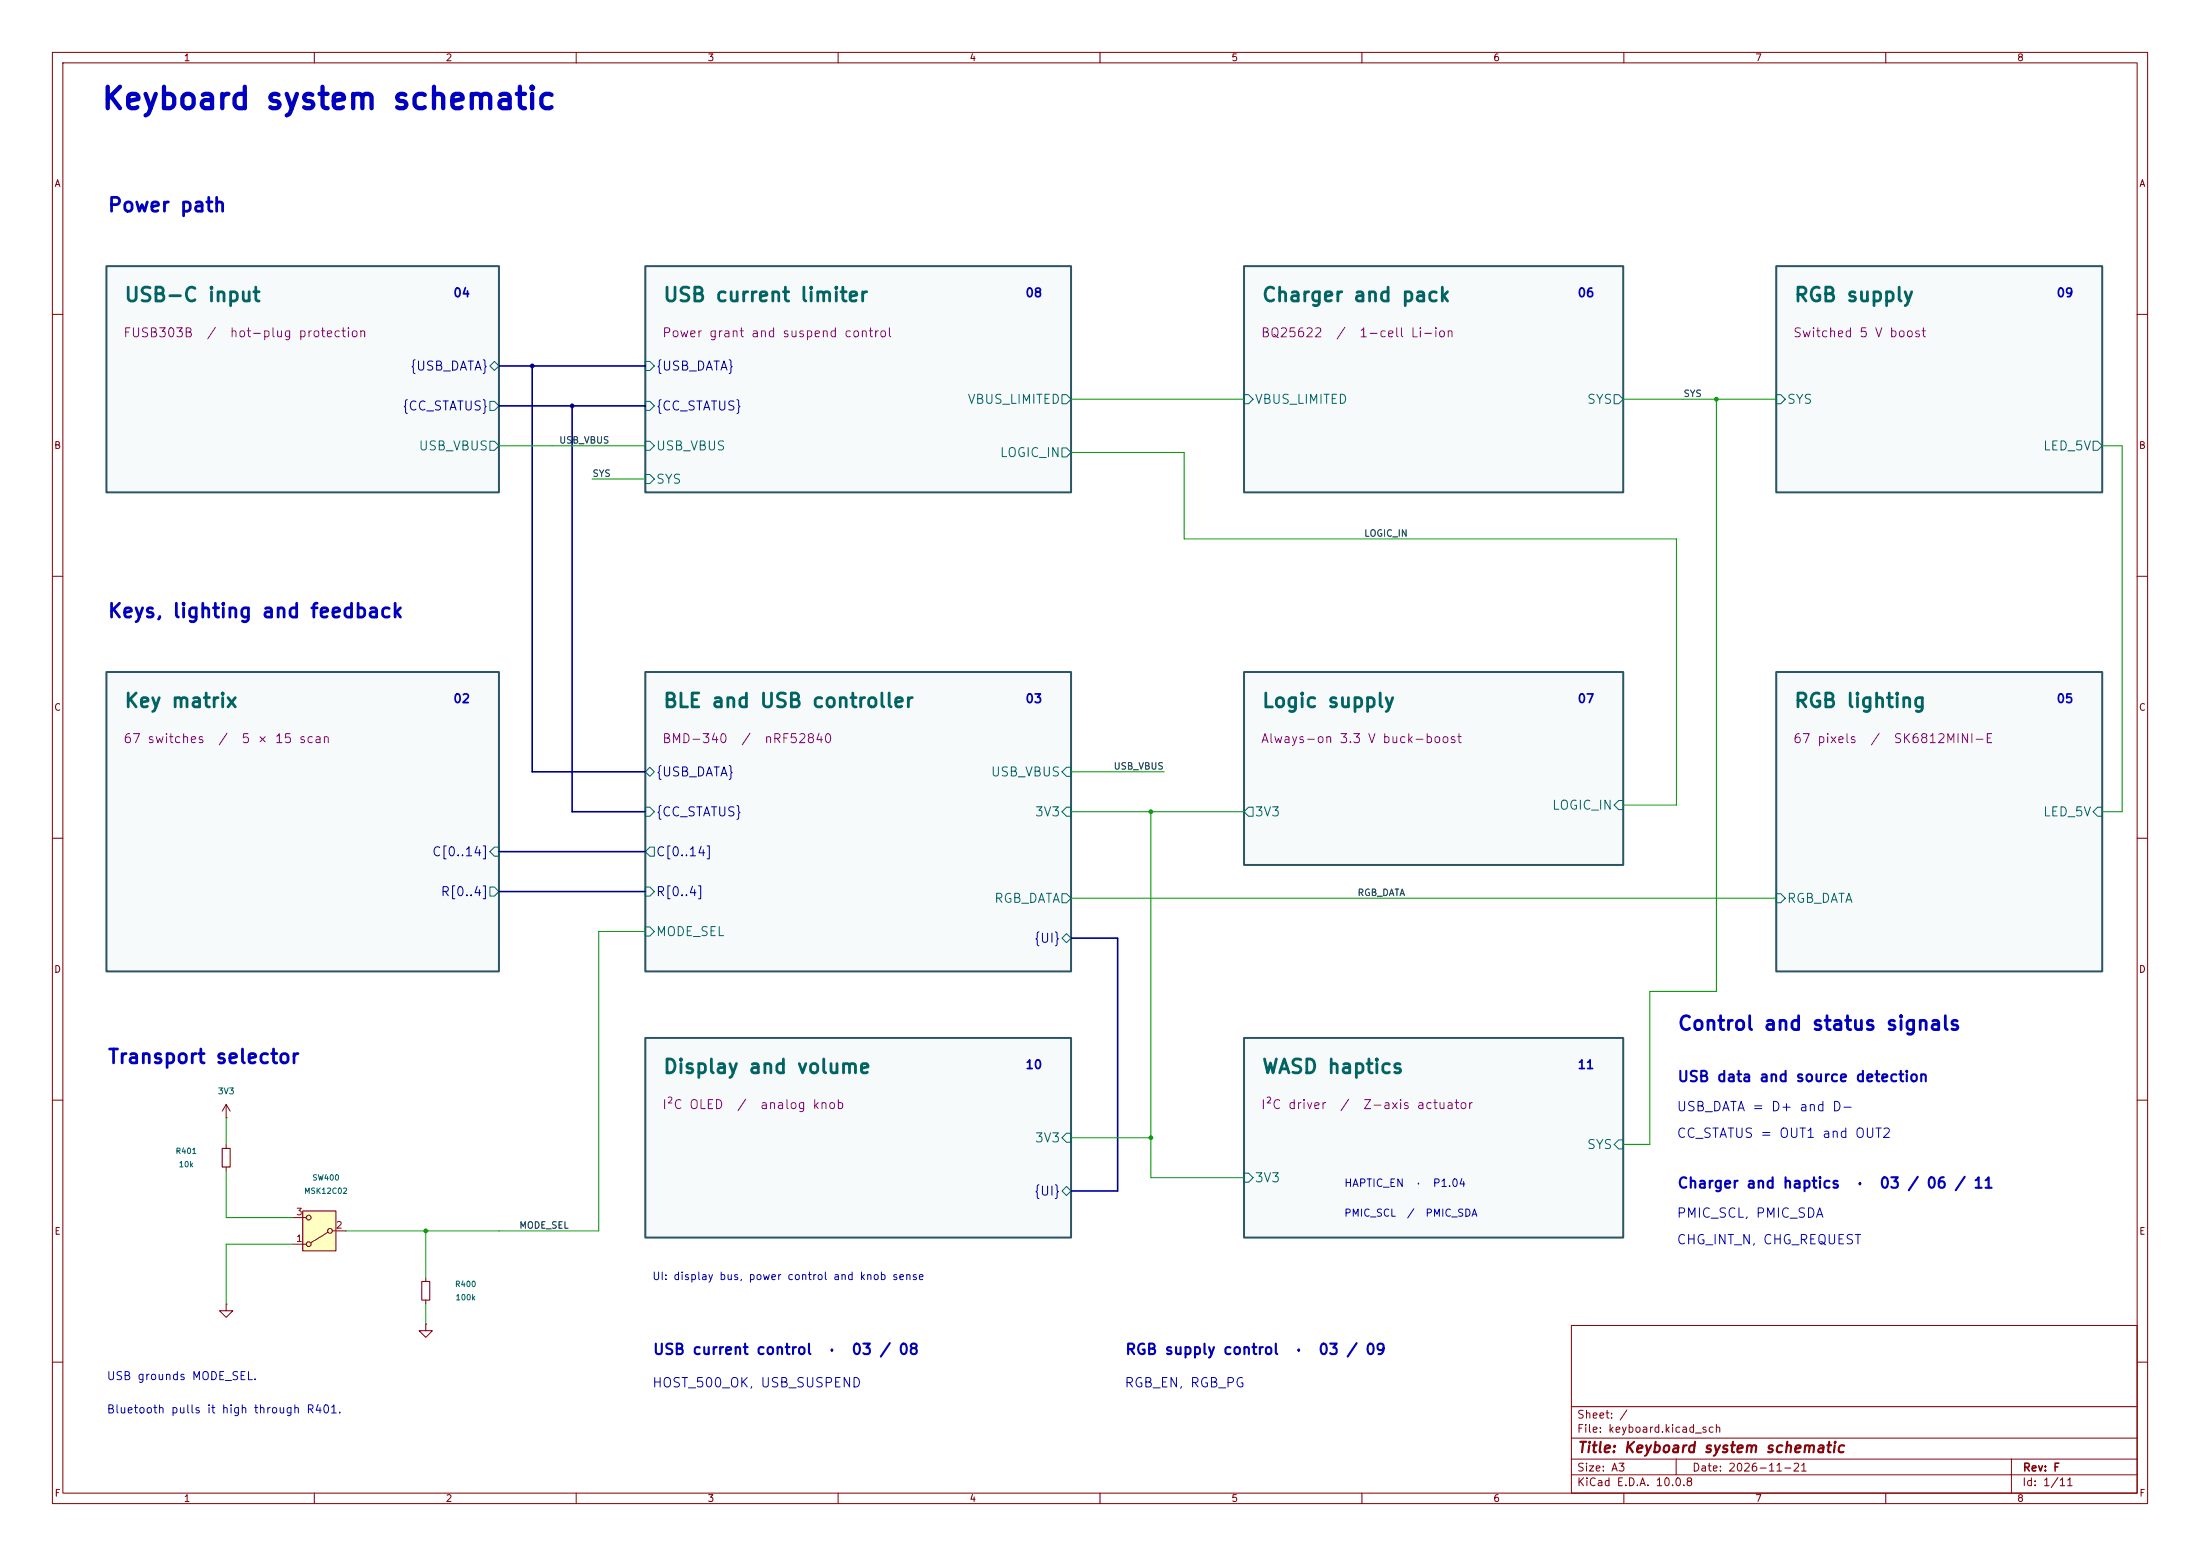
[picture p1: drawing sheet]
(kicad_sch
 (version 20260306)
 (generator "eeschema")
 (generator_version "10.0")
 (paper "A3")
 (title_block
  (title "Keyboard system schematic")
  (rev "F")
  (date "2026-11-21"))
 (lib_symbols
  (symbol "Device:R_Small"
   (pin_numbers (hide yes))
   (pin_names
    (offset 0.254) (hide yes)) (exclude_from_sim no) (in_bom yes) (on_board yes)
   (in_pos_files yes)
   (duplicate_pin_numbers_are_jumpers no)
   (property "Reference" "R" (at 0 0 90) (show_name no) (do_not_autoplace no) (effects (font (size 1.016 1.016))))
   (property "Value" "R_Small" (at 1.778 0 90) (show_name no) (do_not_autoplace no) (effects (font (size 1.27 1.27))))
   (property "Footprint" "" (at 0 0 0) (show_name no) (do_not_autoplace no) (hide yes) (effects (font (size 1.27 1.27))))
   (property "Datasheet" "" (at 0 0 0) (show_name no) (do_not_autoplace no) (hide yes) (effects (font (size 1.27 1.27))))
   (property "Description" "Resistor, small symbol" (at 0 0 0) (show_name no) (do_not_autoplace no) (hide yes) (effects (font (size 1.27 1.27))))
   (symbol "R_Small_0_1"
    (rectangle (start -0.762 1.778) (end 0.762 -1.778) (stroke (width 0.2032) (type default)) (fill (type none))))
   (symbol "R_Small_1_1"
    (pin passive line (at 0 2.54 270) (length 0.762) (name "" (effects (font (size 1.27 1.27)))) (number "1" (effects (font (size 1.27 1.27)))))
    (pin passive line (at 0 -2.54 90) (length 0.762) (name "" (effects (font (size 1.27 1.27)))) (number "2" (effects (font (size 1.27 1.27))))))
   (embedded_fonts no))
  (symbol "Switch:SW_SPDT"
   (pin_names
    (offset 0) (hide yes)) (exclude_from_sim no) (in_bom yes) (on_board yes)
   (in_pos_files yes)
   (duplicate_pin_numbers_are_jumpers no)
   (property "Reference" "SW" (at 0 5.08 0) (show_name no) (do_not_autoplace no) (effects (font (size 1.27 1.27))))
   (property "Value" "SW_SPDT" (at 0 -5.08 0) (show_name no) (do_not_autoplace no) (effects (font (size 1.27 1.27))))
   (property "Footprint" "" (at 0 0 0) (show_name no) (do_not_autoplace no) (hide yes) (effects (font (size 1.27 1.27))))
   (property "Datasheet" "" (at 0 -7.62 0) (show_name no) (do_not_autoplace no) (hide yes) (effects (font (size 1.27 1.27))))
   (property "Description" "Switch, single pole double throw" (at 0 0 0) (show_name no) (do_not_autoplace no) (hide yes) (effects (font (size 1.27 1.27))))
   (symbol "SW_SPDT_0_1"
    (circle (center -2.032 0) (radius 0.4572) (stroke (width 0) (type default)) (fill (type none)))
    (polyline (pts (xy -1.651 0.254) (xy 1.651 2.286)) (stroke (width 0) (type default)) (fill (type none)))
    (circle (center 2.032 2.54) (radius 0.4572) (stroke (width 0) (type default)) (fill (type none)))
    (circle (center 2.032 -2.54) (radius 0.4572) (stroke (width 0) (type default)) (fill (type none))))
   (symbol "SW_SPDT_1_1"
    (rectangle (start -3.175 3.81) (end 3.175 -3.81) (stroke (width 0) (type default)) (fill (type background)))
    (pin passive line (at 5.08 2.54 180) (length 2.54) (name "A" (effects (font (size 1.27 1.27)))) (number "1" (effects (font (size 1.27 1.27)))))
    (pin passive line (at -5.08 0 0) (length 2.54) (name "B" (effects (font (size 1.27 1.27)))) (number "2" (effects (font (size 1.27 1.27)))))
    (pin passive line (at 5.08 -2.54 180) (length 2.54) (name "C" (effects (font (size 1.27 1.27)))) (number "3" (effects (font (size 1.27 1.27))))))
   (embedded_fonts no))
  (symbol "power:+3V3"
   (power global)
   (pin_numbers (hide yes))
   (pin_names
    (offset 0) (hide yes)) (exclude_from_sim no) (in_bom yes) (on_board yes)
   (in_pos_files yes)
   (duplicate_pin_numbers_are_jumpers no)
   (property "Reference" "#PWR" (at 0 -3.81 0) (show_name no) (do_not_autoplace no) (hide yes) (effects (font (size 1.27 1.27))))
   (property "Value" "+3V3" (at 0 3.556 0) (show_name no) (do_not_autoplace no) (effects (font (size 1.27 1.27))))
   (property "Footprint" "" (at 0 0 0) (show_name no) (do_not_autoplace no) (hide yes) (effects (font (size 1.27 1.27))))
   (property "Datasheet" "" (at 0 0 0) (show_name no) (do_not_autoplace no) (hide yes) (effects (font (size 1.27 1.27))))
   (property "Description" "Power symbol creates a global label with name \"+3V3\"" (at 0 0 0) (show_name no) (do_not_autoplace no) (hide yes) (effects (font (size 1.27 1.27))))
   (symbol "+3V3_0_1"
    (polyline (pts (xy -0.762 1.27) (xy 0 2.54)) (stroke (width 0) (type default)) (fill (type none)))
    (polyline (pts (xy 0 2.54) (xy 0.762 1.27)) (stroke (width 0) (type default)) (fill (type none)))
    (polyline (pts (xy 0 0) (xy 0 2.54)) (stroke (width 0) (type default)) (fill (type none))))
   (symbol "+3V3_1_1"
    (pin power_in line (at 0 0 90) (length 0) (name "" (effects (font (size 1.27 1.27)))) (number "1" (effects (font (size 1.27 1.27))))))
   (embedded_fonts no))
  (symbol "power:GND"
   (power global)
   (pin_numbers (hide yes))
   (pin_names
    (offset 0) (hide yes)) (exclude_from_sim no) (in_bom yes) (on_board yes)
   (in_pos_files yes)
   (duplicate_pin_numbers_are_jumpers no)
   (property "Reference" "#PWR" (at 0 -6.35 0) (show_name no) (do_not_autoplace no) (hide yes) (effects (font (size 1.27 1.27))))
   (property "Value" "GND" (at 0 -3.81 0) (show_name no) (do_not_autoplace no) (effects (font (size 1.27 1.27))))
   (property "Footprint" "" (at 0 0 0) (show_name no) (do_not_autoplace no) (hide yes) (effects (font (size 1.27 1.27))))
   (property "Datasheet" "" (at 0 0 0) (show_name no) (do_not_autoplace no) (hide yes) (effects (font (size 1.27 1.27))))
   (property "Description" "Power symbol creates a global label with name \"GND\" , ground" (at 0 0 0) (show_name no) (do_not_autoplace no) (hide yes) (effects (font (size 1.27 1.27))))
   (symbol "GND_0_1"
    (polyline (pts (xy 0 0) (xy 0 -1.27) (xy 1.27 -1.27) (xy 0 -2.54) (xy -1.27 -1.27) (xy 0 -1.27)) (stroke (width 0) (type default)) (fill (type none))))
   (symbol "GND_1_1"
    (pin power_in line (at 0 0 270) (length 0) (name "" (effects (font (size 1.27 1.27)))) (number "1" (effects (font (size 1.27 1.27))))))
   (embedded_fonts no)))
 (embedded_fonts no)
 (symbol
  (lib_id "Switch:SW_SPDT")
  (at 60.96 234.95 180)
  (unit 1)
  (body_style 1)
  (exclude_from_sim no)
  (in_bom yes)
  (on_board yes)
  (in_pos_files yes)
  (dnp no)
  (property "Reference" "SW400" (at 62.23 224.79 0) (show_name no) (do_not_autoplace no) (effects (font (size 1.05 1.05))))
  (property "Value" "MSK12C02" (at 62.23 227.33 0) (show_name no) (do_not_autoplace no) (effects (font (size 1.05 1.05))))
  (property "Footprint" "Button_Switch_SMD:SW_SPDT_Shouhan_MSK12C02" (at 60.96 234.95 0) (hide yes) (show_name no) (do_not_autoplace no) (effects (font (size 1.05 1.05)) (justify left)))
  (property "Datasheet" "" (at 60.96 234.95 0) (show_name no) (do_not_autoplace no) (effects (font (size 1.27 1.27))))
  (property "Description" "" (at 60.96 234.95 0) (show_name no) (do_not_autoplace no) (effects (font (size 1.27 1.27))))
  (property "LCSC" "C431540" (at 60.96 234.95 0) (hide yes) (show_name no) (do_not_autoplace no) (effects (font (size 1.05 1.05)) (justify left)))
  (property "Assembly" "Factory SMT" (at 60.96 234.95 0) (hide yes) (show_name no) (do_not_autoplace no) (effects (font (size 1.05 1.05)) (justify left)))
  (property "Manufacturer" "SHOU HAN" (at 60.96 234.95 0) (hide yes) (show_name no) (do_not_autoplace no) (effects (font (size 1.05 1.05)) (justify left)))
  (property "MPN" "MSK12C02" (at 60.96 234.95 0) (hide yes) (show_name no) (do_not_autoplace no) (effects (font (size 1.05 1.05)) (justify left)))
  (pin "3")
  (pin "2")
  (pin "1"))
 (symbol
  (lib_id "Device:R_Small")
  (at 43.18 220.98 180)
  (unit 1)
  (body_style 1)
  (exclude_from_sim no)
  (in_bom yes)
  (on_board yes)
  (in_pos_files yes)
  (dnp no)
  (property "Reference" "R401" (at 35.56 219.71 0) (show_name no) (do_not_autoplace no) (effects (font (size 1.05 1.05))))
  (property "Value" "10k" (at 35.56 222.25 0) (show_name no) (do_not_autoplace no) (effects (font (size 1.05 1.05))))
  (property "Footprint" "Resistor_SMD:R_0603_1608Metric" (at 43.18 220.98 0) (hide yes) (show_name no) (do_not_autoplace no) (effects (font (size 1.05 1.05)) (justify left)))
  (property "Datasheet" "" (at 43.18 220.98 0) (show_name no) (do_not_autoplace no) (effects (font (size 1.27 1.27))))
  (property "Description" "" (at 43.18 220.98 0) (show_name no) (do_not_autoplace no) (effects (font (size 1.27 1.27))))
  (property "LCSC" "C25804" (at 43.18 220.98 0) (hide yes) (show_name no) (do_not_autoplace no) (effects (font (size 1.05 1.05)) (justify left)))
  (property "Assembly" "Factory SMT" (at 43.18 220.98 0) (hide yes) (show_name no) (do_not_autoplace no) (effects (font (size 1.05 1.05)) (justify left)))
  (property "Manufacturer" "UNI-ROYAL(Uniroyal Elec)" (at 43.18 220.98 0) (hide yes) (show_name no) (do_not_autoplace no) (effects (font (size 1.05 1.05)) (justify left)))
  (property "MPN" "0603WAF1002T5E" (at 43.18 220.98 0) (hide yes) (show_name no) (do_not_autoplace no) (effects (font (size 1.05 1.05)) (justify left)))
  (pin "1")
  (pin "2"))
 (symbol
  (lib_id "power:+3V3")
  (at 43.18 213.36 0)
  (unit 1)
  (exclude_from_sim no)
  (in_bom yes)
  (on_board yes)
  (property "Reference" "#PWR4000" (at 43.18 213.36 0) (hide yes) (effects (font (size 1.1 1.1))))
  (property "Value" "3V3" (at 43.18 208.28 0) (effects (font (size 1.15 1.15)))))
 (wire
  (pts (xy 43.18 213.36) (xy 43.18 218.44))
  (stroke (width 0) (type default)))
 (wire
  (pts (xy 43.18 223.52) (xy 43.18 232.41))
  (stroke (width 0) (type default)))
 (wire
  (pts (xy 43.18 232.41) (xy 55.88 232.41))
  (stroke (width 0) (type default)))
 (wire
  (pts (xy 55.88 237.49) (xy 43.18 237.49))
  (stroke (width 0) (type default)))
 (wire
  (pts (xy 43.18 237.49) (xy 43.18 248.92))
  (stroke (width 0) (type default)))
 (symbol
  (lib_id "power:GND")
  (at 43.18 248.92 0)
  (unit 1)
  (exclude_from_sim no)
  (in_bom yes)
  (on_board yes)
  (property "Reference" "#PWR4001" (at 43.18 248.92 0) (hide yes) (effects (font (size 1.1 1.1))))
  (property "Value" "GND" (at 43.18 254 0) (hide yes) (effects (font (size 1.15 1.15)))))
 (wire
  (pts (xy 66.04 234.95) (xy 81.28 234.95))
  (stroke (width 0) (type default)))
 (wire
  (pts (xy 81.28 234.95) (xy 95.25 234.95))
  (stroke (width 0) (type default)))
 (junction
  (at 81.28 234.95)
  (diameter 0)
  (color 0 0 0 0))
 (symbol
  (lib_id "Device:R_Small")
  (at 81.28 246.38 0)
  (unit 1)
  (body_style 1)
  (exclude_from_sim no)
  (in_bom yes)
  (on_board yes)
  (in_pos_files yes)
  (dnp no)
  (property "Reference" "R400" (at 88.9 245.11 0) (show_name no) (do_not_autoplace no) (effects (font (size 1.05 1.05))))
  (property "Value" "100k" (at 88.9 247.65 0) (show_name no) (do_not_autoplace no) (effects (font (size 1.05 1.05))))
  (property "Footprint" "Resistor_SMD:R_0603_1608Metric" (at 81.28 246.38 0) (hide yes) (show_name no) (do_not_autoplace no) (effects (font (size 1.05 1.05)) (justify left)))
  (property "Datasheet" "" (at 81.28 246.38 0) (show_name no) (do_not_autoplace no) (effects (font (size 1.27 1.27))))
  (property "Description" "" (at 81.28 246.38 0) (show_name no) (do_not_autoplace no) (effects (font (size 1.27 1.27))))
  (property "LCSC" "C25803" (at 81.28 246.38 0) (hide yes) (show_name no) (do_not_autoplace no) (effects (font (size 1.05 1.05)) (justify left)))
  (property "Assembly" "Factory SMT" (at 81.28 246.38 0) (hide yes) (show_name no) (do_not_autoplace no) (effects (font (size 1.05 1.05)) (justify left)))
  (property "Manufacturer" "UNI-ROYAL(Uniroyal Elec)" (at 81.28 246.38 0) (hide yes) (show_name no) (do_not_autoplace no) (effects (font (size 1.05 1.05)) (justify left)))
  (property "MPN" "0603WAF1003T5E" (at 81.28 246.38 0) (hide yes) (show_name no) (do_not_autoplace no) (effects (font (size 1.05 1.05)) (justify left)))
  (pin "1")
  (pin "2"))
 (wire
  (pts (xy 81.28 234.95) (xy 81.28 243.84))
  (stroke (width 0) (type default)))
 (wire
  (pts (xy 81.28 248.92) (xy 81.28 252.73))
  (stroke (width 0) (type default)))
 (symbol
  (lib_id "power:GND")
  (at 81.28 252.73 0)
  (unit 1)
  (exclude_from_sim no)
  (in_bom yes)
  (on_board yes)
  (property "Reference" "#PWR4002" (at 81.28 252.73 0) (hide yes) (effects (font (size 1.1 1.1))))
  (property "Value" "GND" (at 81.28 257.81 0) (hide yes) (effects (font (size 1.15 1.15)))))
 (sheet_instances
  (path ""
   (page "1")))
 (bus_alias "USB_DATA"
  (members "USB_DP" "USB_DM"))
 (bus_alias "CC_STATUS"
  (members "CC_OUT1" "CC_OUT2"))
 (text "Keyboard system schematic"
  (exclude_from_sim no)
  (at 19.05 19.05 0)
  (effects (font (size 4.1 4.1)
    (bold yes)) (justify left)))
 (sheet
  (at 20.32 50.8)
  (size 74.93 43.18)
  (exclude_from_sim no)
  (in_bom yes)
  (on_board yes)
  (dnp no)
  (stroke (width 0.38) (type solid) (color 44 86 101 1))
  (fill (color 246 250 250 1))
  (property "Sheetname" "USB-C input" (at 23.495 56.261 0) (show_name no) (do_not_autoplace no) (effects (font (size 2.65 2.65)
    (bold yes)) (justify left)))
  (property "Sheetfile" "usb-input.kicad_sch" (at 20.32 93.98 0) (show_name no) (do_not_autoplace no) (effects (font (size 1.1 1.1)) (justify left)) (hide yes))
  (property "Function" "FUSB303B  /  hot-plug protection" (at 23.495 63.5 0) (effects (font (size 1.72 1.72)) (justify left)))
  (pin "USB_VBUS" output (at 95.25 85.09 0) (effects (font (size 1.73 1.73)) (justify right)))
  (pin "{USB_DATA}" bidirectional (at 95.25 69.85 0) (effects (font (size 1.73 1.73)) (justify right)))
  (pin "{CC_STATUS}" output (at 95.25 77.47 0) (effects (font (size 1.73 1.73)) (justify right))))
 (text "04"
  (exclude_from_sim no)
  (at 86.36 56.134 0)
  (effects (font (size 1.65 1.65)
    (bold yes)) (justify left)))
 (sheet
  (at 123.19 50.8)
  (size 81.28 43.18)
  (exclude_from_sim no)
  (in_bom yes)
  (on_board yes)
  (dnp no)
  (stroke (width 0.38) (type solid) (color 44 86 101 1))
  (fill (color 246 250 250 1))
  (property "Sheetname" "USB current limiter" (at 126.365 56.261 0) (show_name no) (do_not_autoplace no) (effects (font (size 2.65 2.65)
    (bold yes)) (justify left)))
  (property "Sheetfile" "usb-limit.kicad_sch" (at 123.19 93.98 0) (show_name no) (do_not_autoplace no) (effects (font (size 1.1 1.1)) (justify left)) (hide yes))
  (property "Function" "Power grant and suspend control" (at 126.365 63.5 0) (effects (font (size 1.72 1.72)) (justify left)))
  (pin "USB_VBUS" input (at 123.19 85.09 180) (effects (font (size 1.73 1.73)) (justify left)))
  (pin "VBUS_LIMITED" output (at 204.47 76.2 0) (effects (font (size 1.73 1.73)) (justify right)))
  (pin "LOGIC_IN" output (at 204.47 86.36 0) (effects (font (size 1.73 1.73)) (justify right)))
  (pin "SYS" input (at 123.19 91.44 180) (effects (font (size 1.73 1.73)) (justify left)))
  (pin "{USB_DATA}" input (at 123.19 69.85 180) (effects (font (size 1.73 1.73)) (justify left)))
  (pin "{CC_STATUS}" input (at 123.19 77.47 180) (effects (font (size 1.73 1.73)) (justify left))))
 (text "08"
  (exclude_from_sim no)
  (at 195.58 56.134 0)
  (effects (font (size 1.65 1.65)
    (bold yes)) (justify left)))
 (sheet
  (at 237.49 50.8)
  (size 72.39 43.18)
  (exclude_from_sim no)
  (in_bom yes)
  (on_board yes)
  (dnp no)
  (stroke (width 0.38) (type solid) (color 44 86 101 1))
  (fill (color 246 250 250 1))
  (property "Sheetname" "Charger and pack" (at 240.665 56.261 0) (show_name no) (do_not_autoplace no) (effects (font (size 2.65 2.65)
    (bold yes)) (justify left)))
  (property "Sheetfile" "charger.kicad_sch" (at 237.49 93.98 0) (show_name no) (do_not_autoplace no) (effects (font (size 1.1 1.1)) (justify left)) (hide yes))
  (property "Function" "BQ25622  /  1-cell Li-ion" (at 240.665 63.5 0) (effects (font (size 1.72 1.72)) (justify left)))
  (pin "VBUS_LIMITED" input (at 237.49 76.2 180) (effects (font (size 1.73 1.73)) (justify left)))
  (pin "SYS" output (at 309.88 76.2 0) (effects (font (size 1.73 1.73)) (justify right))))
 (text "06"
  (exclude_from_sim no)
  (at 300.99 56.134 0)
  (effects (font (size 1.65 1.65)
    (bold yes)) (justify left)))
 (sheet
  (at 339.09 50.8)
  (size 62.23 43.18)
  (exclude_from_sim no)
  (in_bom yes)
  (on_board yes)
  (dnp no)
  (stroke (width 0.38) (type solid) (color 44 86 101 1))
  (fill (color 246 250 250 1))
  (property "Sheetname" "RGB supply" (at 342.265 56.261 0) (show_name no) (do_not_autoplace no) (effects (font (size 2.65 2.65)
    (bold yes)) (justify left)))
  (property "Sheetfile" "rgb-power.kicad_sch" (at 339.09 93.98 0) (show_name no) (do_not_autoplace no) (effects (font (size 1.1 1.1)) (justify left)) (hide yes))
  (property "Function" "Switched 5 V boost" (at 342.265 63.5 0) (effects (font (size 1.72 1.72)) (justify left)))
  (pin "SYS" input (at 339.09 76.2 180) (effects (font (size 1.73 1.73)) (justify left)))
  (pin "LED_5V" output (at 401.32 85.09 0) (effects (font (size 1.73 1.73)) (justify right))))
 (text "09"
  (exclude_from_sim no)
  (at 392.43 56.134 0)
  (effects (font (size 1.65 1.65)
    (bold yes)) (justify left)))
 (sheet
  (at 20.32 128.27)
  (size 74.93 57.15)
  (exclude_from_sim no)
  (in_bom yes)
  (on_board yes)
  (dnp no)
  (stroke (width 0.38) (type solid) (color 44 86 101 1))
  (fill (color 246 250 250 1))
  (property "Sheetname" "Key matrix" (at 23.495 133.731 0) (show_name no) (do_not_autoplace no) (effects (font (size 2.65 2.65)
    (bold yes)) (justify left)))
  (property "Sheetfile" "matrix.kicad_sch" (at 20.32 185.42 0) (show_name no) (do_not_autoplace no) (effects (font (size 1.1 1.1)) (justify left)) (hide yes))
  (property "Function" "67 switches  /  5 × 15 scan" (at 23.495 140.97 0) (effects (font (size 1.72 1.72)) (justify left)))
  (pin "C[0..14]" input (at 95.25 162.56 0) (effects (font (size 1.73 1.73)) (justify right)))
  (pin "R[0..4]" output (at 95.25 170.18 0) (effects (font (size 1.73 1.73)) (justify right))))
 (text "02"
  (exclude_from_sim no)
  (at 86.36 133.604 0)
  (effects (font (size 1.65 1.65)
    (bold yes)) (justify left)))
 (sheet
  (at 123.19 128.27)
  (size 81.28 57.15)
  (exclude_from_sim no)
  (in_bom yes)
  (on_board yes)
  (dnp no)
  (stroke (width 0.38) (type solid) (color 44 86 101 1))
  (fill (color 246 250 250 1))
  (property "Sheetname" "BLE and USB controller" (at 126.365 133.731 0) (show_name no) (do_not_autoplace no) (effects (font (size 2.65 2.65)
    (bold yes)) (justify left)))
  (property "Sheetfile" "controller.kicad_sch" (at 123.19 185.42 0) (show_name no) (do_not_autoplace no) (effects (font (size 1.1 1.1)) (justify left)) (hide yes))
  (property "Function" "BMD-340  /  nRF52840" (at 126.365 140.97 0) (effects (font (size 1.72 1.72)) (justify left)))
  (pin "C[0..14]" output (at 123.19 162.56 180) (effects (font (size 1.73 1.73)) (justify left)))
  (pin "R[0..4]" input (at 123.19 170.18 180) (effects (font (size 1.73 1.73)) (justify left)))
  (pin "MODE_SEL" input (at 123.19 177.8 180) (effects (font (size 1.73 1.73)) (justify left)))
  (pin "USB_VBUS" input (at 204.47 147.32 0) (effects (font (size 1.73 1.73)) (justify right)))
  (pin "3V3" input (at 204.47 154.94 0) (effects (font (size 1.73 1.73)) (justify right)))
  (pin "RGB_DATA" output (at 204.47 171.45 0) (effects (font (size 1.73 1.73)) (justify right)))
  (pin "{USB_DATA}" bidirectional (at 123.19 147.32 180) (effects (font (size 1.73 1.73)) (justify left)))
  (pin "{CC_STATUS}" input (at 123.19 154.94 180) (effects (font (size 1.73 1.73)) (justify left)))
  (pin "{UI}" bidirectional (at 204.47 179.07 0) (effects (font (size 1.73 1.73)) (justify right))))
 (text "03"
  (exclude_from_sim no)
  (at 195.58 133.604 0)
  (effects (font (size 1.65 1.65)
    (bold yes)) (justify left)))
 (sheet
  (at 237.49 128.27)
  (size 72.39 36.83)
  (exclude_from_sim no)
  (in_bom yes)
  (on_board yes)
  (dnp no)
  (stroke (width 0.38) (type solid) (color 44 86 101 1))
  (fill (color 246 250 250 1))
  (property "Sheetname" "Logic supply" (at 240.665 133.731 0) (show_name no) (do_not_autoplace no) (effects (font (size 2.65 2.65)
    (bold yes)) (justify left)))
  (property "Sheetfile" "rails.kicad_sch" (at 237.49 165.1 0) (show_name no) (do_not_autoplace no) (effects (font (size 1.1 1.1)) (justify left)) (hide yes))
  (property "Function" "Always-on 3.3 V buck-boost" (at 240.665 140.97 0) (effects (font (size 1.72 1.72)) (justify left)))
  (pin "LOGIC_IN" input (at 309.88 153.67 0) (effects (font (size 1.73 1.73)) (justify right)))
  (pin "3V3" output (at 237.49 154.94 180) (effects (font (size 1.73 1.73)) (justify left))))
 (text "07"
  (exclude_from_sim no)
  (at 300.99 133.604 0)
  (effects (font (size 1.65 1.65)
    (bold yes)) (justify left)))
 (sheet
  (at 339.09 128.27)
  (size 62.23 57.15)
  (exclude_from_sim no)
  (in_bom yes)
  (on_board yes)
  (dnp no)
  (stroke (width 0.38) (type solid) (color 44 86 101 1))
  (fill (color 246 250 250 1))
  (property "Sheetname" "RGB lighting" (at 342.265 133.731 0) (show_name no) (do_not_autoplace no) (effects (font (size 2.65 2.65)
    (bold yes)) (justify left)))
  (property "Sheetfile" "lighting.kicad_sch" (at 339.09 185.42 0) (show_name no) (do_not_autoplace no) (effects (font (size 1.1 1.1)) (justify left)) (hide yes))
  (property "Function" "67 pixels  /  SK6812MINI-E" (at 342.265 140.97 0) (effects (font (size 1.72 1.72)) (justify left)))
  (pin "LED_5V" input (at 401.32 154.94 0) (effects (font (size 1.73 1.73)) (justify right)))
  (pin "RGB_DATA" input (at 339.09 171.45 180) (effects (font (size 1.73 1.73)) (justify left))))
 (text "05"
  (exclude_from_sim no)
  (at 392.43 133.604 0)
  (effects (font (size 1.65 1.65)
    (bold yes)) (justify left)))
 (text "Power path"
  (exclude_from_sim no)
  (at 20.32 39.37 0)
  (effects (font (size 2.65 2.65)
    (bold yes)) (justify left)))
 (text "Keys, lighting and feedback"
  (exclude_from_sim no)
  (at 20.32 116.84 0)
  (effects (font (size 2.65 2.65)
    (bold yes)) (justify left)))
 (wire
  (pts (xy 95.25 85.09) (xy 105.41 85.09))
  (stroke (width 0) (type default)))
 (wire
  (pts (xy 105.41 85.09) (xy 123.19 85.09))
  (stroke (width 0) (type default)))
 (label "USB_VBUS"
  (at 106.68 85.09 0)
  (effects (font (size 1.25 1.25)) (justify left bottom)))
 (wire
  (pts (xy 204.47 76.2) (xy 237.49 76.2))
  (stroke (width 0) (type default)))
 (wire
  (pts (xy 309.88 76.2) (xy 321.31 76.2))
  (stroke (width 0) (type default)))
 (label "SYS"
  (at 321.31 76.2 0)
  (effects (font (size 1.25 1.25)) (justify left bottom)))
 (wire
  (pts (xy 123.19 91.44) (xy 113.03 91.44))
  (stroke (width 0) (type default)))
 (label "SYS"
  (at 113.03 91.44 0)
  (effects (font (size 1.25 1.25)) (justify left bottom)))
 (wire
  (pts (xy 204.47 86.36) (xy 226.06 86.36))
  (stroke (width 0) (type default)))
 (wire
  (pts (xy 226.06 86.36) (xy 226.06 102.87))
  (stroke (width 0) (type default)))
 (wire
  (pts (xy 226.06 102.87) (xy 320.04 102.87))
  (stroke (width 0) (type default)))
 (wire
  (pts (xy 320.04 102.87) (xy 320.04 153.67))
  (stroke (width 0) (type default)))
 (wire
  (pts (xy 320.04 153.67) (xy 309.88 153.67))
  (stroke (width 0) (type default)))
 (label "LOGIC_IN"
  (at 260.35 102.87 0)
  (effects (font (size 1.25 1.25)) (justify left bottom)))
 (wire
  (pts (xy 401.32 85.09) (xy 405.13 85.09))
  (stroke (width 0) (type default)))
 (wire
  (pts (xy 405.13 85.09) (xy 405.13 154.94))
  (stroke (width 0) (type default)))
 (wire
  (pts (xy 405.13 154.94) (xy 401.32 154.94))
  (stroke (width 0) (type default)))
 (bus
  (pts (xy 95.25 162.56) (xy 123.19 162.56))
  (stroke (width 0) (type default)))
 (bus
  (pts (xy 95.25 170.18) (xy 123.19 170.18))
  (stroke (width 0) (type default)))
 (bus
  (pts (xy 95.25 69.85) (xy 101.6 69.85))
  (stroke (width 0) (type default)))
 (bus
  (pts (xy 101.6 69.85) (xy 123.19 69.85))
  (stroke (width 0) (type default)))
 (bus
  (pts (xy 101.6 69.85) (xy 101.6 147.32))
  (stroke (width 0) (type default)))
 (bus
  (pts (xy 101.6 147.32) (xy 123.19 147.32))
  (stroke (width 0) (type default)))
 (junction
  (at 101.6 69.85)
  (diameter 0)
  (color 0 0 0 0))
 (bus
  (pts (xy 95.25 77.47) (xy 109.22 77.47))
  (stroke (width 0) (type default)))
 (bus
  (pts (xy 109.22 77.47) (xy 123.19 77.47))
  (stroke (width 0) (type default)))
 (bus
  (pts (xy 109.22 77.47) (xy 109.22 154.94))
  (stroke (width 0) (type default)))
 (bus
  (pts (xy 109.22 154.94) (xy 123.19 154.94))
  (stroke (width 0) (type default)))
 (junction
  (at 109.22 77.47)
  (diameter 0)
  (color 0 0 0 0))
 (wire
  (pts (xy 204.47 154.94) (xy 219.71 154.94))
  (stroke (width 0) (type default)))
 (wire
  (pts (xy 219.71 154.94) (xy 237.49 154.94))
  (stroke (width 0) (type default)))
 (wire
  (pts (xy 204.47 171.45) (xy 339.09 171.45))
  (stroke (width 0) (type default)))
 (label "RGB_DATA"
  (at 259.08 171.45 0)
  (effects (font (size 1.25 1.25)) (justify left bottom)))
 (wire
  (pts (xy 204.47 147.32) (xy 222.25 147.32))
  (stroke (width 0) (type default)))
 (label "USB_VBUS"
  (at 222.25 147.32 180)
  (effects (font (size 1.25 1.25)) (justify right bottom)))
 (wire
  (pts (xy 123.19 177.8) (xy 114.3 177.8))
  (stroke (width 0) (type default)))
 (wire
  (pts (xy 114.3 177.8) (xy 114.3 234.95))
  (stroke (width 0) (type default)))
 (wire
  (pts (xy 114.3 234.95) (xy 95.25 234.95))
  (stroke (width 0) (type default)))
 (label "MODE_SEL"
  (at 99.06 234.95 0)
  (effects (font (size 1.25 1.25)) (justify left bottom)))
 (text "Transport selector"
  (exclude_from_sim no)
  (at 20.32 201.93 0)
  (effects (font (size 2.65 2.65)
    (bold yes)) (justify left)))
 (text "USB grounds MODE_SEL."
  (exclude_from_sim no)
  (at 20.32 262.89 0)
  (effects (font (size 1.55 1.55)) (justify left)))
 (text "Bluetooth pulls it high through R401."
  (exclude_from_sim no)
  (at 20.32 269.24 0)
  (effects (font (size 1.55 1.55)) (justify left)))
 (text "Control and status signals"
  (exclude_from_sim no)
  (at 320.04 195.58 0)
  (effects (font (size 2.65 2.65)
    (bold yes)) (justify left)))
 (text "USB data and source detection"
  (exclude_from_sim no)
  (at 320.04 205.74 0)
  (effects (font (size 2.0 2.0)
    (bold yes)) (justify left)))
 (text "USB_DATA = D+ and D−"
  (exclude_from_sim no)
  (at 320.04 211.455 0)
  (effects (font (size 1.8 1.8)) (justify left)))
 (text "CC_STATUS = OUT1 and OUT2"
  (exclude_from_sim no)
  (at 320.04 216.535 0)
  (effects (font (size 1.8 1.8)) (justify left)))
 (text "Charger and haptics  ·  03 / 06 / 11"
  (exclude_from_sim no)
  (at 320.04 226.06 0)
  (effects (font (size 2.0 2.0)
    (bold yes)) (justify left)))
 (text "PMIC_SCL, PMIC_SDA"
  (exclude_from_sim no)
  (at 320.04 231.775 0)
  (effects (font (size 1.8 1.8)) (justify left)))
 (text "CHG_INT_N, CHG_REQUEST"
  (exclude_from_sim no)
  (at 320.04 236.855 0)
  (effects (font (size 1.8 1.8)) (justify left)))
 (text "USB current control  ·  03 / 08"
  (exclude_from_sim no)
  (at 124.46 257.81 0)
  (effects (font (size 2.0 2.0)
    (bold yes)) (justify left)))
 (text "HOST_500_OK, USB_SUSPEND"
  (exclude_from_sim no)
  (at 124.46 264.16 0)
  (effects (font (size 1.8 1.8)) (justify left)))
 (text "RGB supply control  ·  03 / 09"
  (exclude_from_sim no)
  (at 214.63 257.81 0)
  (effects (font (size 2.0 2.0)
    (bold yes)) (justify left)))
 (text "RGB_EN, RGB_PG"
  (exclude_from_sim no)
  (at 214.63 264.16 0)
  (effects (font (size 1.8 1.8)) (justify left)))
 (sheet
  (at 123.19 198.12)
  (size 81.28 38.1)
  (exclude_from_sim no)
  (in_bom yes)
  (on_board yes)
  (dnp no)
  (stroke (width 0.38) (type solid) (color 44 86 101 1))
  (fill (color 246 250 250 1))
  (property "Sheetname" "Display and volume" (at 126.365 203.581 0) (show_name no) (do_not_autoplace no) (effects (font (size 2.65 2.65)
    (bold yes)) (justify left)))
  (property "Sheetfile" "controls.kicad_sch" (at 123.19 236.22 0) (show_name no) (do_not_autoplace no) (effects (font (size 1.1 1.1)) (justify left)) (hide yes))
  (property "Function" "I²C OLED  /  analog knob" (at 126.365 210.82 0) (effects (font (size 1.72 1.72)) (justify left)))
  (pin "3V3" input (at 204.47 217.17 0) (effects (font (size 1.73 1.73)) (justify right)))
  (pin "{UI}" bidirectional (at 204.47 227.33 0) (effects (font (size 1.73 1.73)) (justify right))))
 (bus_alias "UI"
  (members "UI_SCL" "UI_SDA" "UI_EN" "POT_EXC" "VOLUME_ADC"))
 (bus
  (pts (xy 204.47 179.07) (xy 213.36 179.07))
  (stroke (width 0) (type default)))
 (bus
  (pts (xy 213.36 179.07) (xy 213.36 227.33))
  (stroke (width 0) (type default)))
 (bus
  (pts (xy 213.36 227.33) (xy 204.47 227.33))
  (stroke (width 0) (type default)))
 (junction
  (at 219.71 154.94)
  (diameter 0)
  (color 0 0 0 0))
 (wire
  (pts (xy 219.71 154.94) (xy 219.71 217.17))
  (stroke (width 0) (type default)))
 (wire
  (pts (xy 219.71 217.17) (xy 204.47 217.17))
  (stroke (width 0) (type default)))
 (text "10"
  (exclude_from_sim no)
  (at 195.58 203.454 0)
  (effects (font (size 1.65 1.65)
    (bold yes)) (justify left)))
 (text "UI: display bus, power control and knob sense"
  (exclude_from_sim no)
  (at 124.46 243.84 0)
  (effects (font (size 1.45 1.45)) (justify left)))
 (sheet
  (at 237.49 198.12)
  (size 72.39 38.1)
  (exclude_from_sim no)
  (in_bom yes)
  (on_board yes)
  (dnp no)
  (stroke (width 0.38) (type solid) (color 44 86 101 1))
  (fill (color 246 250 250 1))
  (property "Sheetname" "WASD haptics" (at 240.665 203.581 0) (show_name no) (do_not_autoplace no) (effects (font (size 2.65 2.65)
    (bold yes)) (justify left)))
  (property "Sheetfile" "haptics.kicad_sch" (at 237.49 236.22 0) (show_name no) (do_not_autoplace no) (effects (font (size 1.1 1.1)) (justify left)) (hide yes))
  (property "Function" "I²C driver  /  Z-axis actuator" (at 240.665 210.82 0) (effects (font (size 1.72 1.72)) (justify left)))
  (pin "3V3" input (at 237.49 224.79 180) (effects (font (size 1.73 1.73)) (justify left)))
  (pin "SYS" input (at 309.88 218.44 0) (effects (font (size 1.73 1.73)) (justify right))))
 (junction
  (at 219.71 217.17)
  (diameter 0)
  (color 0 0 0 0))
 (wire
  (pts (xy 219.71 217.17) (xy 219.71 224.79))
  (stroke (width 0) (type default)))
 (wire
  (pts (xy 219.71 224.79) (xy 237.49 224.79))
  (stroke (width 0) (type default)))
 (text "11"
  (exclude_from_sim no)
  (at 300.99 203.454 0)
  (effects (font (size 1.65 1.65)
    (bold yes)) (justify left)))
 (wire
  (pts (xy 321.31 76.2) (xy 327.66 76.2))
  (stroke (width 0) (type default)))
 (wire
  (pts (xy 327.66 76.2) (xy 339.09 76.2))
  (stroke (width 0) (type default)))
 (junction
  (at 327.66 76.2)
  (diameter 0)
  (color 0 0 0 0))
 (wire
  (pts (xy 327.66 76.2) (xy 327.66 189.23))
  (stroke (width 0) (type default)))
 (wire
  (pts (xy 327.66 189.23) (xy 314.96 189.23))
  (stroke (width 0) (type default)))
 (wire
  (pts (xy 314.96 189.23) (xy 314.96 218.44))
  (stroke (width 0) (type default)))
 (wire
  (pts (xy 314.96 218.44) (xy 309.88 218.44))
  (stroke (width 0) (type default)))
 (text "HAPTIC_EN  ·  P1.04"
  (exclude_from_sim no)
  (at 256.54 226.06 0)
  (effects (font (size 1.45 1.45)) (justify left)))
 (text "PMIC_SCL  /  PMIC_SDA"
  (exclude_from_sim no)
  (at 256.54 231.775 0)
  (effects (font (size 1.38 1.38)) (justify left))))
